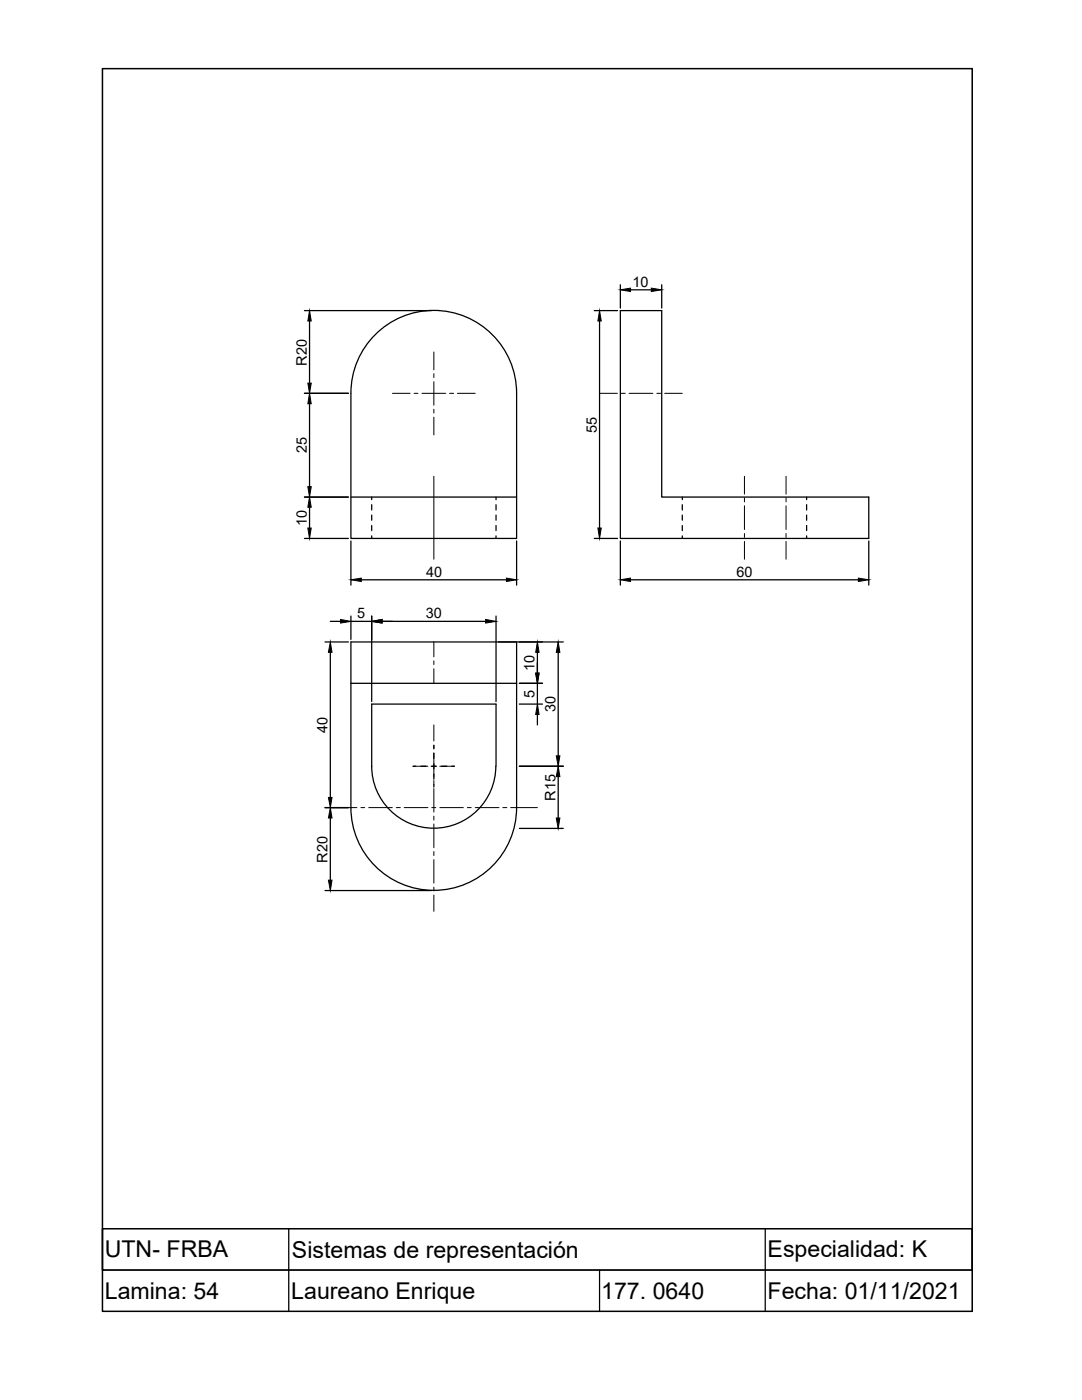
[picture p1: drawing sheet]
<svg xmlns="http://www.w3.org/2000/svg" width="216mm" height="279mm" viewBox="0 0 216 279" stroke-linecap="round" stroke-linejoin="round" font-family="sans-serif">
<!-- layer: 0 -->
<g fill="none" stroke="#000" stroke-width=".25">
<path d="M20.4 13.7h173.6v239.8v-8.3h-173.6v8.3h173.6v8.2h-173.6zM123.8 56.8v4.7M125.8 57.8h4.2M132 56.8v4.7M60.7 78.5h8.8M60.7 62h25.4M61.8 64.1v12.4M70 78.5a16.5 16.5 0 0 1 16.6-16.6 16.5 16.5 0 0 1 16.5 16.6M70 78.5v29h33.1v-29M118.6 62h4.6M119.6 64.1v41.3M123.8 62h8.2v37.2h41.4v8.3h-49.6z"/>
<path d="M60.7 99.2h8.8M61.8 80.6v16.5M70 99.2h33.1M60.7 107.5h8.8M61.8 101.2v4.2M70 108v8.8M72.1 115.7h28.9M103.1 108v8.8M118.6 107.5h4.6M123.8 108v8.8M125.8 115.7h45.5M173.4 108v8.8"/>
<path d="M64.9 128.1h4.6M65.9 130.2v28.9M65.9 124h2M70 128.1h33.1v33.1a16.5 16.5 0 0 1-16.5 16.5 16.5 16.5 0 0 1-16.6-16.5zM70 123v4.6M70 136.4h33.1M70 124h4.2M74.2 123v17M76.2 124h20.7M99 123v17M99.5 128.1h12.9M103.6 136.4h4.6"/>
<path d="M107.2 130.2v4.1M107.2 136.4v4.1M111.4 130.2v20.6M74.2 152.9a12.4 12.4 0 0 0 12.4 12.4 12.4 12.4 0 0 0 12.3-12.4M74.2 152.9v-12.4h24.8v12.4M103.6 140.5h4.6M103.6 152.9h8.8M107.2 142.6v2.1M111.4 155v8.3M64.9 161.2h4.6M64.9 177.7h21.2M65.9 163.3v12.4"/>
<path d="M103.6 165.3h8.8M57.6 245.2v16.5M119.6 253.5v8.2M152.7 245.2v16.5"/>
</g>
<!-- layer: Lineas invisibles -->
<g fill="none" stroke="#000" stroke-width=".25">
<path d="M74.2 99.2v.5M99 99.2v.5M136.1 99.2v.5M161 99.2v.5M74.2 100.7v1.1M74.2 102.8v1M74.2 104.9v1M74.2 106.9v.6M99 100.7v1.1M99 102.8v1M99 104.9v1M99 106.9v.6"/>
<path d="M136.1 100.7v1.1M136.1 102.8v1M136.1 104.9v1M136.1 106.9v.6M161 100.7v1.1M161 102.8v1M161 104.9v1M161 106.9v.6M82.4 152.9h.5M84 152.9h1M86.1 152.9h1M86.6 148.8v.5"/>
<path d="M86.6 150.3v1.1M86.6 152.4v1M86.6 154.5v1M86.6 156.6v.5M88.1 152.9h1.1M90.2 152.9h.5"/>
</g>
<!-- layer: Lineas de cortes -->
<g fill="none" stroke="#000" stroke-width=".2">
<path d="M78.3 78.5h3.5M82.6 78.5h.8M84.2 78.5h4.7M86.6 70.2v3.6M86.6 74.6v.8M86.6 76.2v4.7M89.7 78.5h.8M91.3 78.5h3.5M119.6 78.5h3.6M124 78.5h.8M125.5 78.5h4.8M131.1 78.5h.7"/>
<path d="M132.6 78.5h3.5M86.6 81.7v.7M86.6 83.2v3.6M86.6 95.1v16.5M148.5 95.1v3.5M148.5 99.4v.8M156.8 95.1v3.5M156.8 99.4v.8M148.5 100.9v4.8M148.5 106.5v.7M148.5 108v3.6M156.8 100.9v4.8"/>
<path d="M156.8 106.5v.7M156.8 108v3.6M86.6 128.1v3M86.6 131.9v.7M86.6 133.4v3M82.4 152.9h3M86.1 152.9h.9M86.6 144.7v3.2M86.6 148.7v.8M86.6 150.3v4.7M86.6 155.8v.8M86.6 157.4v4.7"/>
<path d="M87.8 152.9h2.9M65.9 161.2h5.3M72 161.2h.8M73.6 161.2h4.7M79.1 161.2h.8M80.6 161.2h4.8M86.1 161.2h.9M86.6 162.9v.8M86.6 164.4v4.8M86.6 169.9v.8M86.6 171.5v4.7M86.6 177.1v.7"/>
<path d="M86.6 178.6v3.3M87.8 161.2h4.7M93.3 161.2h.7M94.8 161.2h4.8M100.3 161.2h.8M101.9 161.2h5.3"/>
</g>
<!-- layer: 0 -->
<g fill="#000" stroke="#000" stroke-width=".2">
<path d="M123.8 57.8l2-.3v.7zM130 57.5l2 .3-2 .4zM61.4 76.5h.7l-.3 2zM61.8 62l.3 2.1h-.7zM119.6 62l.4 2.1h-.7zM61.8 78.5l.3 2.1h-.7zM61.4 97.1h.7l-.3 2.1zM61.4 105.4h.7l-.3 2.1zM61.8 99.2l.3 2h-.7zM70 115.7l2.1-.3v.6zM101 115.4l2.1 .3-2.1 .3zM119.3 105.4h.7l-.4 2.1z"/>
<path d="M123.8 115.7l2-.3v.6zM171.3 115.4l2.1 .3-2.1 .3zM65.9 128.1l.4 2.1h-.8zM67.9 123.6l2.1 .4-2.1 .3zM74.2 124l2-.4v.7zM96.9 123.6l2.1 .4-2.1 .3zM106.9 134.3h.7l-.4 2.1zM107.2 128.1l.4 2.1h-.7zM111.4 128.1l.3 2.1h-.7zM65.5 159.1h.8l-.4 2.1zM107.2 140.5l.4 2.1h-.7zM111 150.8h.7l-.3 2.1z"/>
<path d="M111.4 152.9l.3 2.1h-.7zM65.9 161.2l.4 2.1h-.8zM65.5 175.7h.8l-.4 2zM111 163.3h.7l-.3 2z"/>
</g>
<g font-size="4.6">
<text x="20.9" y="250.9">UTN- FRBA</text>
<text x="58.3" y="251">Sistemas de representación</text>
<text x="153.2" y="250.9">Especialidad: K</text>
<text x="20.9" y="259.3">Lamina: 54</text>
<text x="58.1" y="259.2">Laureano Enrique</text>
<text x="120" y="259.2">177. 0640</text>
<text x="153.2" y="259.2">Fecha: 01/11/2021</text>
</g>
<g font-size="2.9">
<text x="126.2" y="57.3">10</text>
<text x="61.2" y="73" transform="rotate(-90 61.2 73)">R20</text>
<text x="119.1" y="86.3" transform="rotate(-90 119.1 86.3)">55</text>
<text x="61.2" y="90.4" transform="rotate(-90 61.2 90.4)">25</text>
<text x="61.2" y="105" transform="rotate(-90 61.2 105)">10</text>
<text x="85" y="115.2">40</text>
<text x="147" y="115.2">60</text>
<text x="71.3" y="123.4">5</text>
<text x="85" y="123.4">30</text>
<text x="106.7" y="134" transform="rotate(-90 106.7 134)">10</text>
<text x="106.7" y="139.2" transform="rotate(-90 106.7 139.2)">5</text>
<text x="110.8" y="142.1" transform="rotate(-90 110.8 142.1)">30</text>
<text x="65.4" y="146.2" transform="rotate(-90 65.4 146.2)">40</text>
<text x="110.8" y="159.8" transform="rotate(-90 110.8 159.8)">R15</text>
<text x="65.4" y="172.1" transform="rotate(-90 65.4 172.1)">R20</text>
</g>
</svg>
